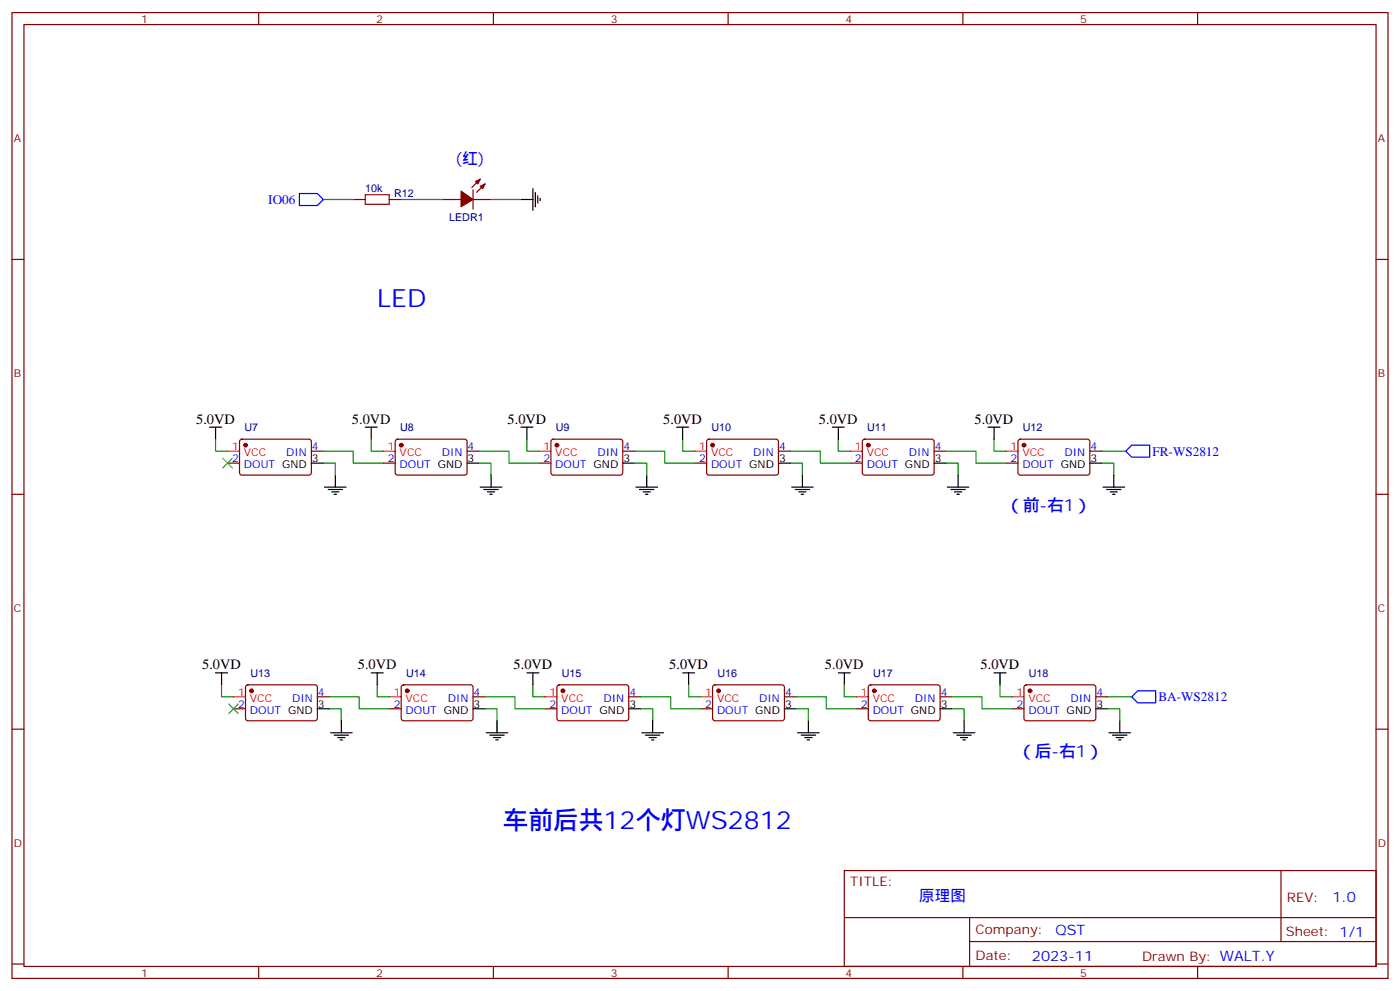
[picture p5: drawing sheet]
<svg xmlns="http://www.w3.org/2000/svg" width="412mm" height="292mm" viewBox="0 0 412 292" stroke-linecap="round" stroke-linejoin="round" font-family="sans-serif">
<g fill="none" stroke="#870000" stroke-width=".35">
<path d="M3.5 3.7h405.4v284.3h-405.4zM7.1 7.2h398.2v277.3h-398.2zM76.2 3.7v3.5M145.3 3.7v3.5M214.5 3.7v3.5M283.6 3.7v3.5M352.8 3.7v3.5M104.1 58.7h3.5M114.7 58.7h3.5M130.5 58.7h5.3M139.3 58.7h5.3M139.3 55.9v5.7"/>
<path d="M141.5 52.7l-2.5 2.5M142.9 54.2l-2.5 2.4M3.5 76.4h3.6M405.3 76.4h3.6M67 136.3h3.6M70.8 129.5l.5-.2h20l.4 .7v9.4l-.7 .5-20-.1-.4-.6v-9.2zM91.7 132.8h3.5M112.9 136.3h3.5M116.7 129.5l.4-.2h20.1l.4 .7-.1 9.4-.6 .5-20.1-.1-.4-.6v-9.2zM137.6 132.8h3.5M158.7 136.3h3.6M162.5 129.5l.5-.2h20l.4 .7v9.4l-.7 .5-20-.1-.4-.6v-9.2z"/>
<path d="M183.4 132.8h3.6M204.6 136.3h3.5M208.4 129.5l.4-.2h20.1l.4 .7-.1 9.4-.6 .5-20-.1-.5-.6v-9.2zM229.3 132.8h3.5M250.5 136.3h3.5M254.2 129.5l.5-.2h20l.5 .7-.1 9.4-.6 .5-20.1-.1-.4-.6v-9.2zM275.2 132.8h3.5M296.3 136.3h3.6M300.1 129.5l.5-.2h20l.4 .7v9.4l-.7 .5-20-.1-.4-.6v-9.2zM321 132.8h3.6M3.5 145.5h3.6M405.3 145.5h3.6"/>
<path d="M3.5 214.7h3.6M68.8 208.7h3.5M72.6 201.8l.4-.2 20.1 .1 .4 .6-.1 9.5-.6 .4-20-.1-.5-.6v-9.2zM93.5 205.1h3.5M114.7 208.7h3.5M118.4 201.8l.5-.2 20 .1 .4 .6v9.5l-.7 .4-20-.1-.4-.6v-9.2zM139.3 205.1h3.6M160.5 208.7h3.5M164.3 201.8l.4-.2 20.1 .1 .4 .6-.1 9.5-.6 .4-20-.1-.5-.6v-9.2zM185.2 205.1h3.5M206.4 208.7h3.5M210.1 201.8l.5-.2 20 .1 .5 .6-.1 9.5-.6 .4-20.1-.1-.4-.6v-9.2z"/>
<path d="M231.1 205.1h3.5M252.2 208.7h3.6M256 201.8l.5-.2 20 .1 .4 .6v9.5l-.7 .4-20-.1-.4-.6v-9.2zM276.9 205.1h3.6M298.1 208.7h3.5M301.9 201.8l.4-.2 20.1 .1 .4 .6-.1 9.5-.6 .4-20-.1-.5-.6v-9.2zM322.8 205.1h3.5M405.3 214.7h3.6M248.7 256.3h156.6v28.2h-156.6zM377.3 256.3v20.9M248.7 270.1h156.5M285.6 277.2h119.6"/>
<path d="M285.6 270.1v14.2M3.5 283.8h3.6M76.2 284.5v3.5M145.3 284.5v3.5M214.5 284.5v3.5M283.6 284.5v3.5M352.8 284.5v3.5M405.3 283.8h3.6"/>
</g>
<path d="M88.2 57h5.3l1.7 1.7-1.7 1.8h-5.3zM331.6 132.8l1.8-1.7h5.3v3.5h-5.3zM333.4 205.1l1.7-1.7h5.3v3.5h-5.3z" fill="none" stroke="#00f" stroke-width=".35"/>
<g fill="none" stroke="#000" stroke-width=".35">
<path d="M153.5 58.7h3.5M157 55.6v6.3M157.7 56.6v4.3M158.4 57.7v2.1M159.1 58.4v.7M61.7 125.8h3.6M63.5 125.8v3.5M91.7 136.3h3.5M98.8 139.9v3.5M107.6 125.8h3.5M109.4 125.8v3.5M137.6 136.3h3.5"/>
<path d="M144.6 139.9v3.5M153.5 125.8h3.5M155.2 125.8v3.5M183.4 136.3h3.6M190.5 139.9v3.5M199.3 125.8h3.5M201.1 125.8v3.5M229.3 136.3h3.5M236.4 139.9v3.5M245.2 125.8h3.5M246.9 125.8v3.5M275.2 136.3h3.5"/>
<path d="M282.2 139.9v3.5M291 125.8h3.6M292.8 125.8v3.5M321 136.3h3.6M328.1 139.9v3.5M95.6 143.4h6.4M96.7 144.1h4.2M97.7 144.8h2.1M98.4 145.5h.7M141.5 143.4h6.3M142.5 144.1h4.3M143.6 144.8h2.1"/>
<path d="M144.3 145.5h.7M187.3 143.4h6.4M188.4 144.1h4.2M189.4 144.8h2.2M190.1 145.5h.8M233.2 143.4h6.3M234.2 144.1h4.3M235.3 144.8h2.1M236 145.5h.7M279 143.4h6.4M280.1 144.1h4.2M281.2 144.8h2.1"/>
<path d="M281.9 145.5h.7M324.9 143.4h6.4M326 144.1h4.2M327 144.8h2.1M327.7 145.5h.7M63.5 198.1h3.5M65.3 198.1v3.5M109.4 198.1h3.5M111.1 198.1v3.5M155.2 198.1h3.5M157 198.1v3.5M201.1 198.1h3.5"/>
<path d="M202.8 198.1v3.5M246.9 198.1h3.6M248.7 198.1v3.5M292.8 198.1h3.5M294.6 198.1v3.5M93.5 208.7h3.5M97.4 215.7h6.3M98.4 216.4h4.3M99.5 217.1h2.1M100.2 217.8h.7M100.5 212.2v3.5M139.3 208.7h3.6"/>
<path d="M143.2 215.7h6.4M144.3 216.4h4.2M145.3 217.1h2.2M146 217.8h.8M146.4 212.2v3.5M185.2 208.7h3.5M189.1 215.7h6.3M190.1 216.4h4.3M191.2 217.1h2.1M191.9 217.8h.7M192.3 212.2v3.5M231.1 208.7h3.5"/>
<path d="M234.9 215.7h6.4M236 216.4h4.2M237.1 217.1h2.1M237.8 217.8h.7M238.1 212.2v3.5M276.9 208.7h3.6M280.8 215.7h6.4M281.9 216.4h4.2M282.9 217.1h2.1M283.6 217.8h.7M284 212.2v3.5M322.8 208.7h3.5"/>
<path d="M326.7 215.7h6.3M327.7 216.4h4.3M328.8 217.1h2.1M329.5 217.8h.7M329.8 212.2v3.5"/>
</g>
<path d="M107.6 57.3h7.1v2.8h-7.1z" fill="none" stroke="#a10000" stroke-width=".35"/>
<g fill="#870000" stroke="#870000" stroke-width=".35">
<path d="M141.5 54.9l1.4-.7-.7 1.4z"/>
<path d="M140.1 53.4l1.4-.7-.7 1.5z"/>
<path d="M135.8 56.3l3.5 2.4-3.5 2.2z"/>
<circle cx="301.6" cy="131.1" r=".53"/>
<circle cx="255.8" cy="131.1" r=".53"/>
<circle cx="209.9" cy="131.1" r=".53"/>
<circle cx="72.3" cy="131.1" r=".53"/>
<circle cx="118.2" cy="131.1" r=".53"/>
<circle cx="164" cy="131.1" r=".53"/>
<circle cx="165.8" cy="203.4" r=".53"/>
<circle cx="119.9" cy="203.4" r=".53"/>
<circle cx="74.1" cy="203.4" r=".53"/>
<circle cx="211.7" cy="203.4" r=".53"/>
<circle cx="257.5" cy="203.4" r=".53"/>
<circle cx="303.4" cy="203.4" r=".53"/>
</g>
<g fill="none" stroke="#008700" stroke-width=".35">
<path d="M95.2 58.7h8.9M118.2 58.7h12.3M144.6 58.7h8.9M63.5 129.3v3.5h3.5M95.2 136.3h3.6v3.6M95.2 132.8h8.9v3.5h8.8M109.4 129.3v3.5h3.5M141.1 136.3h3.5v3.6M141.1 132.8h8.8v3.5h8.8M155.2 129.3v3.5h3.5M187 136.3h3.5v3.6M187 132.8h8.8v3.5h8.8"/>
<path d="M201.1 129.3v3.5h3.5M232.8 136.3h3.6v3.6M232.8 132.8h8.9v3.5h8.8M246.9 129.3v3.5h3.6M278.7 136.3h3.5v3.6M278.7 132.8h8.8v3.5h8.8M292.8 129.3v3.5h3.5M324.6 136.3h3.5v3.6M324.6 132.8h7M65.3 201.6v3.5h3.5M97 208.7h3.5v3.5M97 205.1h8.8v3.6h8.9"/>
<path d="M111.1 201.6v3.5h3.6M142.9 208.7h3.5v3.5M142.9 205.1h8.8v3.6h8.8M157 201.6v3.5h3.5M188.7 208.7h3.6v3.5M188.7 205.1h8.9v3.6h8.8M202.8 201.6v3.5h3.6M234.6 208.7h3.5v3.5M234.6 205.1h8.8v3.6h8.8M248.7 201.6v3.5h3.5M280.5 208.7h3.5v3.5M280.5 205.1h8.8v3.6h8.8"/>
<path d="M294.6 201.6v3.5h3.5M326.3 208.7h3.5v3.5M326.3 205.1h7.1"/>
</g>
<path d="M67 132.8h3.6M112.9 132.8h3.5M158.7 132.8h3.6M204.6 132.8h3.5M250.5 132.8h3.5M296.3 132.8h3.6M68.8 205.1h3.5M114.7 205.1h3.5M160.5 205.1h3.5M206.4 205.1h3.5M252.2 205.1h3.6M298.1 205.1h3.5" fill="none" stroke="#f00" stroke-width=".35"/>
<path d="M65.6 134.9l2.8 2.9M68.4 134.9l-2.8 2.9M67.4 207.3l2.8 2.8M70.2 207.3l-2.8 2.8" fill="none" stroke="#3c3" stroke-width=".35"/>
<g font-size="7.4" fill="#00f">
<text x="111.1" y="90.5">LED</text>
<text x="148.2" y="243.9">车前后共12个灯WS2812</text>
</g>
<g font-size="4.9" fill="#00f">
<text x="296.3" y="150.5">（前-右1）</text>
<text x="299.9" y="222.8">（后-右1）</text>
</g>
<g font-size="4.6" fill="#00f">
<text x="134.1" y="48.2">(红)</text>
<text x="270.8" y="265.3">原理图</text>
</g>
<g font-size="4.2">
<text x="57.8" y="124.7">5.0VD</text>
<text x="103.7" y="124.7">5.0VD</text>
<text x="149.5" y="124.7">5.0VD</text>
<text x="195.4" y="124.7">5.0VD</text>
<text x="241.2" y="124.7">5.0VD</text>
<text x="287.1" y="124.7">5.0VD</text>
<text x="59.6" y="197">5.0VD</text>
<text x="105.4" y="197">5.0VD</text>
<text x="151.3" y="197">5.0VD</text>
<text x="197.1" y="197">5.0VD</text>
<text x="243" y="197">5.0VD</text>
<text x="288.9" y="197">5.0VD</text>
</g>
<g font-size="4.2" fill="#00f">
<text x="392.5" y="265.6">1.0</text>
<text x="310.9" y="275.1">QST</text>
<text x="304" y="282.9">2023-11</text>
</g>
<g font-size="3.9" fill="#00f">
<text x="79" y="59.9">IO06</text>
<text x="339.5" y="134.1">FR-WS2812</text>
<text x="341.3" y="206.4">BA-WS2812</text>
</g>
<g font-size="3.9" fill="#800">
<text x="250.5" y="260.9">TITLE:</text>
<text x="379.1" y="265.6">REV:</text>
<text x="287.4" y="275.1">Company:</text>
<text x="378.7" y="275.7">Sheet: 1/1</text>
<text x="287.4" y="282.8">Date:</text>
<text x="336.4" y="282.8">Drawn By: WALT.Y</text>
</g>
<g font-size="3.2" fill="#800">
<text x="41.6" y="6.7">1</text>
<text x="110.8" y="6.7">2</text>
<text x="179.9" y="6.7">3</text>
<text x="249.1" y="6.7">4</text>
<text x="318.2" y="6.7">5</text>
<text x="4.1" y="41.8">A</text>
<text x="405.9" y="41.8">A</text>
<text x="4.1" y="110.9">B</text>
<text x="405.9" y="110.9">B</text>
<text x="4.1" y="180.1">C</text>
<text x="405.9" y="180.1">C</text>
<text x="4.1" y="249.2">D</text>
<text x="405.9" y="249.2">D</text>
<text x="41.6" y="287.5">1</text>
<text x="110.8" y="287.5">2</text>
<text x="179.9" y="287.5">3</text>
<text x="249.1" y="287.5">4</text>
<text x="318.2" y="287.5">5</text>
</g>
<g font-size="3.2" fill="#000080">
<text x="107.5" y="56.4">10k</text>
<text x="116.1" y="58.1">R12</text>
<text x="132.3" y="65.1">LEDR1</text>
<text x="72" y="126.9">U7</text>
<text x="117.8" y="126.9">U8</text>
<text x="163.7" y="126.9">U9</text>
<text x="209.6" y="126.9">U10</text>
<text x="255.4" y="126.9">U11</text>
<text x="301.3" y="126.9">U12</text>
<text x="73.7" y="199.2">U13</text>
<text x="119.6" y="199.2">U14</text>
<text x="165.5" y="199.2">U15</text>
<text x="211.3" y="199.2">U16</text>
<text x="257.2" y="199.2">U17</text>
<text x="303" y="199.2">U18</text>
</g>
<g font-size="3.2" fill="#f00">
<text x="68.4" y="132.5">1</text>
<text x="71.9" y="134.2">VCC</text>
<text x="114.2" y="132.5">1</text>
<text x="117.7" y="134.2">VCC</text>
<text x="160.1" y="132.5">1</text>
<text x="163.6" y="134.2">VCC</text>
<text x="205.9" y="132.5">1</text>
<text x="209.4" y="134.2">VCC</text>
<text x="251.8" y="132.5">1</text>
<text x="255.3" y="134.2">VCC</text>
<text x="297.7" y="132.5">1</text>
<text x="301.2" y="134.2">VCC</text>
<text x="70.1" y="204.8">1</text>
<text x="73.6" y="206.6">VCC</text>
<text x="116" y="204.8">1</text>
<text x="119.5" y="206.6">VCC</text>
<text x="161.9" y="204.8">1</text>
<text x="165.3" y="206.6">VCC</text>
<text x="207.7" y="204.8">1</text>
<text x="211.2" y="206.6">VCC</text>
<text x="253.6" y="204.8">1</text>
<text x="257.1" y="206.6">VCC</text>
<text x="299.4" y="204.8">1</text>
<text x="302.9" y="206.6">VCC</text>
</g>
<g font-size="3.2" fill="#00f">
<text x="68.4" y="136">2</text>
<text x="71.9" y="137.8">DOUT GND</text>
<text x="84.3" y="134.2">DIN</text>
<text x="91.9" y="132.5">4</text>
<text x="114.2" y="136">2</text>
<text x="117.7" y="137.8">DOUT GND</text>
<text x="130.1" y="134.2">DIN</text>
<text x="137.8" y="132.5">4</text>
<text x="160.1" y="136">2</text>
<text x="163.6" y="137.8">DOUT GND</text>
<text x="176" y="134.2">DIN</text>
<text x="183.6" y="132.5">4</text>
<text x="205.9" y="136">2</text>
<text x="209.4" y="137.8">DOUT GND</text>
<text x="221.8" y="134.2">DIN</text>
<text x="229.5" y="132.5">4</text>
<text x="251.8" y="136">2</text>
<text x="255.3" y="137.8">DOUT GND</text>
<text x="267.7" y="134.2">DIN</text>
<text x="275.3" y="132.5">4</text>
<text x="297.7" y="136">2</text>
<text x="301.2" y="137.8">DOUT GND</text>
<text x="313.6" y="134.2">DIN</text>
<text x="321.2" y="132.5">4</text>
<text x="70.1" y="208.3">2</text>
<text x="86" y="206.6">DIN</text>
<text x="93.7" y="204.8">4</text>
<text x="116" y="208.3">2</text>
<text x="131.9" y="206.6">DIN</text>
<text x="139.5" y="204.8">4</text>
<text x="161.9" y="208.3">2</text>
<text x="177.8" y="206.6">DIN</text>
<text x="185.4" y="204.8">4</text>
<text x="207.7" y="208.3">2</text>
<text x="223.6" y="206.6">DIN</text>
<text x="231.2" y="204.8">4</text>
<text x="253.6" y="208.3">2</text>
<text x="269.5" y="206.6">DIN</text>
<text x="277.1" y="204.8">4</text>
<text x="299.4" y="208.3">2</text>
<text x="315.3" y="206.6">DIN</text>
<text x="323" y="204.8">4</text>
<text x="73.6" y="210.1">DOUT GND</text>
<text x="119.5" y="210.1">DOUT GND</text>
<text x="165.3" y="210.1">DOUT GND</text>
<text x="211.2" y="210.1">DOUT GND</text>
<text x="257.1" y="210.1">DOUT GND</text>
<text x="302.9" y="210.1">DOUT GND</text>
</g>
<g font-size="3.2">
<text x="91.9" y="136">3</text>
<text x="137.8" y="136">3</text>
<text x="183.6" y="136">3</text>
<text x="229.5" y="136">3</text>
<text x="275.3" y="136">3</text>
<text x="321.2" y="136">3</text>
<text x="93.7" y="208.3">3</text>
<text x="139.5" y="208.3">3</text>
<text x="185.4" y="208.3">3</text>
<text x="231.2" y="208.3">3</text>
<text x="277.1" y="208.3">3</text>
<text x="323" y="208.3">3</text>
</g>
</svg>
